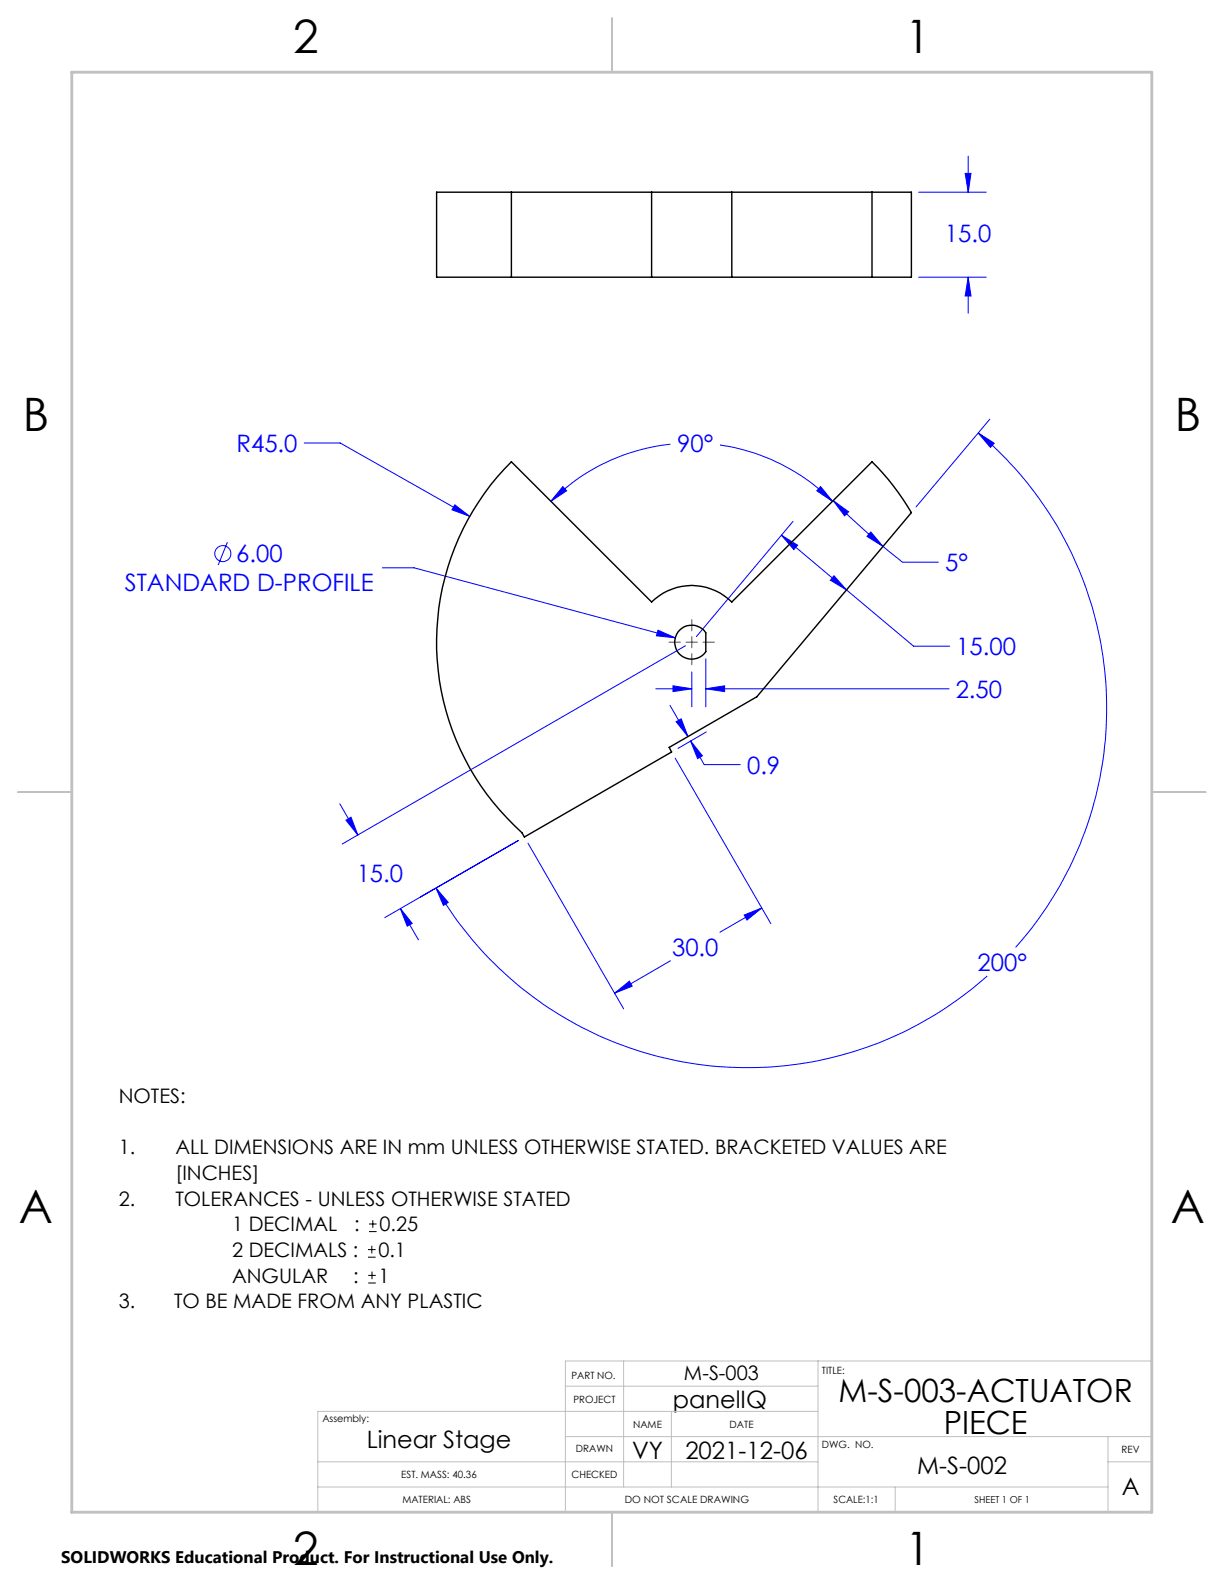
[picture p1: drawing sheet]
<svg xmlns="http://www.w3.org/2000/svg" width="216mm" height="279mm" viewBox="0 0 216 279" stroke-linecap="round" stroke-linejoin="round" font-family="sans-serif">
<g fill="none" stroke="#00f" stroke-width=".18">
<path d="M162 33.9h12M170.3 30.6h1l-.5 3.3zM170.8 27.6v6.3M162 48.9h12M170.8 48.9l.5 3.3h-1zM170.8 48.9v6.3M53.7 78.1h6.3l22.9 13M118.3 78.4a35.4 35.4 0 0 0-21.1 10M127 78.5a35 35 0 0 1 19.9 9.9M172.5 76.4l2.9 1.8-.7 .7zM172.5 76.4a63.3 63.3 0 0 1 6.6 90.7M174.6 73.9l-13 15.5"/>
<path d="M40.1 95.6l-1.6 4.1M80.2 89l2.7 2.1-3.2-1.2zM99.3 85.8l.6 .8-2.7 1.8zM137.8 94.4l2.9 1.8-.7 .7zM137.8 94.4l11.5 9.7M139.9 92l-17.1 20.3M144.7 85.8l2.2 2.6-2.8-1.8zM147 88.3l2.7 2-.7 .7zM147 88.3l3.2 3.1 5.6 5M153.6 93.8l2.2 2.6-2.9-1.8zM155.8 96.4l3.4 2.8h6.3M67.5 100.2h5.5l46.1 12.3"/>
<path d="M116.1 111.2l3 1.3-3.3-.4zM120.9 113.9l-60.5 35M122 118.5v6.2M124.5 116.2v8.5M147.1 101.6l2.2 2.5-2.8-1.8zM149.3 104.1l11.8 9.9h6.4M115.7 121.5h6.3M118.2 124.4l3.2 5.5M118.7 121l3.3 .5-3.3 .5zM119.1 133.7l16.9 29.2M119.3 127.3l.9-.5 1.2 3.1zM121.8 130.7l2.1 2.6-.9 .5z"/>
<path d="M121.8 130.7l2.4 4.2h6.4M124.5 121.5l3.3-.5v1zM124.5 121.5h42.9M124.6 129.1l-5 2.9M59.9 141.8l3.2 5.5M61 144.7l.9-.6 1.2 3.2zM74.2 158.2l17.2-9.9-23.5 13.6M76.9 156.6l2.2 2.6-.9 .5zM76.9 156.6a63.4 63.4 0 0 0 97.2 15.6M93.1 148.7l16.9 29.2M70.6 160.3l2.1 2.6-.9 .5zM70.6 160.3l3.2 5.5"/>
<path d="M108.4 175.2l2.6-2.1 .5 .9zM118.3 169.5l-9.9 5.7M131.3 161.4l3.1-1.2-2.6 2.1zM134.4 160.2l-7.4 4.2"/>
<circle cx="39.3" cy="97.7" r="1.41"/>
</g>
<path d="M65.1 217.2h1.3M65.1 215.9h1.3M65.6 219.7v1.4M65.8 215.2v1.4M64.9 221.8h1.4M64.9 220.4h1.4M64.9 226.3h1.4M64.9 225h1.4M65.6 224.3v1.3" fill="none" stroke="#000" stroke-width=".18"/>
<path d="M118 113.3h2M121 113.3h2M122 109.3v2M122 112.3v2M122 115.3v2M124 113.3h2" fill="none" stroke="#f00" stroke-width=".18"/>
<path d="M56.1 257.8h88.2M99.7 253.4h103.5M99.7 244.5h44.6M110 240.1v22.2M118.4 249v13.3M144.3 240.1v26.6M144.3 249h-88.2v17.7M195.4 253.4v13.3M195.4 257.8h7.8M203.2 240.1h-103.5v26.6M56.1 262.3h139.3M157.9 262.3v4.4" fill="none" stroke="#c0c0c0" stroke-width=".18"/>
<path d="M108 3.2v9.5M3.1 139.7h9.6M203.2 139.7h9.5M108 266.7v9.6" fill="none" stroke="#c0c0c0" stroke-width=".25"/>
<path d="M12.7 12.7h190.5v254h-190.5z" fill="none" stroke="#c0c0c0" stroke-width=".5"/>
<path d="M124.5 121.5l3.3-.5v1zM118.7 121l3.3 .5-3.3 .5zM80.2 89l-.5 .9 3.2 1.2zM144.7 85.8l2.2 2.6-2.8-1.8zM99.3 85.8l.6 .8-2.7 1.8zM147.1 101.6l2.2 2.5-2.8-1.8zM137.8 94.4l2.9 1.8-.7 .7zM70.6 160.3l2.1 2.6-.9 .5zM61 144.7l.9-.6 1.2 3.2zM131.3 161.4l3.1-1.2-2.6 2.1zM108.4 175.2l2.6-2.1 .5 .9zM147 88.3l2.7 2-.7 .7zM153.6 93.8l2.2 2.6-2.9-1.8zM172.5 76.4l2.9 1.8-.7 .7zM76.9 156.6l2.2 2.6-.9 .5zM116.1 111.2l-.3 .9 3.3 .4zM121.8 130.7l2.1 2.6-.9 .5zM119.3 127.3l.9-.5 1.2 3.1zM170.8 48.9l.5 3.3h-1zM170.3 30.6h1l-.5 3.3z" fill="#00f"/>
<g fill="none" stroke="#000" stroke-width=".25">
<path d="M90.2 33.9h-13.2v15h13.2M90.2 33.9v15M90.2 33.9h24.7M114.9 33.9h14.2M114.9 33.9v15M129.1 33.9h24.7M129.1 33.9v15M153.8 33.9h7v15h-7M153.8 33.9v15M90.2 48.9h24.7M114.9 48.9h14.2M129.1 48.9h24.7"/>
<path d="M90.2 81.5l24.7 24.7a10 10 0 0 1 14.2 0l24.7-24.7a44 44 0 0 1 7 8.9l-27.3 32.5-15.5 8.9 .5 .8-26 15-.5-.7a45 45 0 0 1-1.8-65.4zM119.9 111.1a3 3 0 0 1 4.6 .5v3.3a3 3 0 0 1-4.4 .7 3 3 0 0 1-.2-4.5z"/>
</g>
<g font-size="8.1">
<text x="51.7" y="9.3">2</text>
<text x="159.7" y="9.3">1</text>
<text x="4" y="76">B</text>
<text x="207.2" y="76">B</text>
<text x="3.3" y="215.7">A</text>
<text x="206.5" y="215.7">A</text>
<text x="51.7" y="276">2</text>
<text x="159.7" y="276">1</text>
</g>
<g font-size="5.6">
<text x="147.9" y="247.3">M-S-003-ACTUATOR</text>
<text x="166.5" y="252.9">PIECE</text>
</g>
<g font-size="4.2" fill="#00f">
<text x="166.7" y="42.6">15.0</text>
<text x="41.7" y="79.7">R45.0</text>
<text x="119.5" y="79.7">90°</text>
<text x="41.7" y="99.2">6.00</text>
<text x="166.7" y="100.7">5°</text>
<text x="22" y="104.3">STANDARD D-PROFILE</text>
<text x="168.7" y="115.6">15.00</text>
<text x="168.6" y="123.1">2.50</text>
<text x="131.8" y="136.5">0.9</text>
<text x="62.9" y="155.6">15.0</text>
<text x="118.5" y="168.5">30.0</text>
<text x="172.4" y="171.2">200°</text>
</g>
<g font-size="4.2">
<text x="118.7" y="248.4">panelIQ</text>
<text x="64.7" y="255.4">Linear Stage</text>
<text x="111.5" y="257.3">VY</text>
<text x="120.9" y="257.3">2021-12-06</text>
<text x="161.8" y="260">M-S-002</text>
<text x="197.9" y="263.6">A</text>
</g>
<g font-size="3.5">
<text x="20.9" y="194.6">NOTES:</text>
<text x="20.9" y="203.6">1.</text>
<text x="30.9" y="203.6">ALL DIMENSIONS ARE IN mm UNLESS OTHERWISE STATED. BRACKETED VALUES ARE</text>
<text x="30.9" y="208.2">[INCHES]</text>
<text x="20.9" y="212.7">2.</text>
<text x="30.9" y="212.7">TOLERANCES - UNLESS OTHERWISE STATED</text>
<text x="40.9" y="217.2">1 DECIMAL</text>
<text x="40.9" y="221.7">2 DECIMALS :</text>
<text x="62.5" y="217.2">:</text>
<text x="66.7" y="221.7">0.1</text>
<text x="66.9" y="217.2">0.25</text>
<text x="40.9" y="226.3">ANGULAR</text>
<text x="62.3" y="226.3">:</text>
<text x="66.8" y="226.3">1</text>
<text x="20.9" y="230.8">3.</text>
<text x="30.7" y="230.8">TO BE MADE FROM ANY PLASTIC</text>
<text x="120.6" y="243.5">M-S-003</text>
</g>
<text font-size="3" x="10.8" y="275.7">SOLIDWORKS Educational Product. For Instructional Use Only.</text>
<g font-size="1.8">
<text x="100.8" y="243.2">PART NO.</text>
<text x="145" y="242.3">TITLE:</text>
<text x="56.9" y="250.8">Assembly:</text>
<text x="101.1" y="247.4">PROJECT</text>
<text x="111.7" y="252">NAME</text>
<text x="128.7" y="252">DATE</text>
<text x="101.6" y="256.2">DRAWN</text>
<text x="145" y="255.4">DWG. NO.</text>
<text x="197.8" y="256.2">REV</text>
<text x="70.8" y="260.7">EST. MASS: 40.36</text>
<text x="100.8" y="260.7">CHECKED</text>
<text x="71" y="265.1">MATERIAL: ABS</text>
<text x="110.2" y="265.1">DO NOT SCALE DRAWING</text>
<text x="147" y="265.1">SCALE:1:1</text>
</g>
<text font-size="1.7" x="171.9" y="265">SHEET 1 OF 1</text>
</svg>
